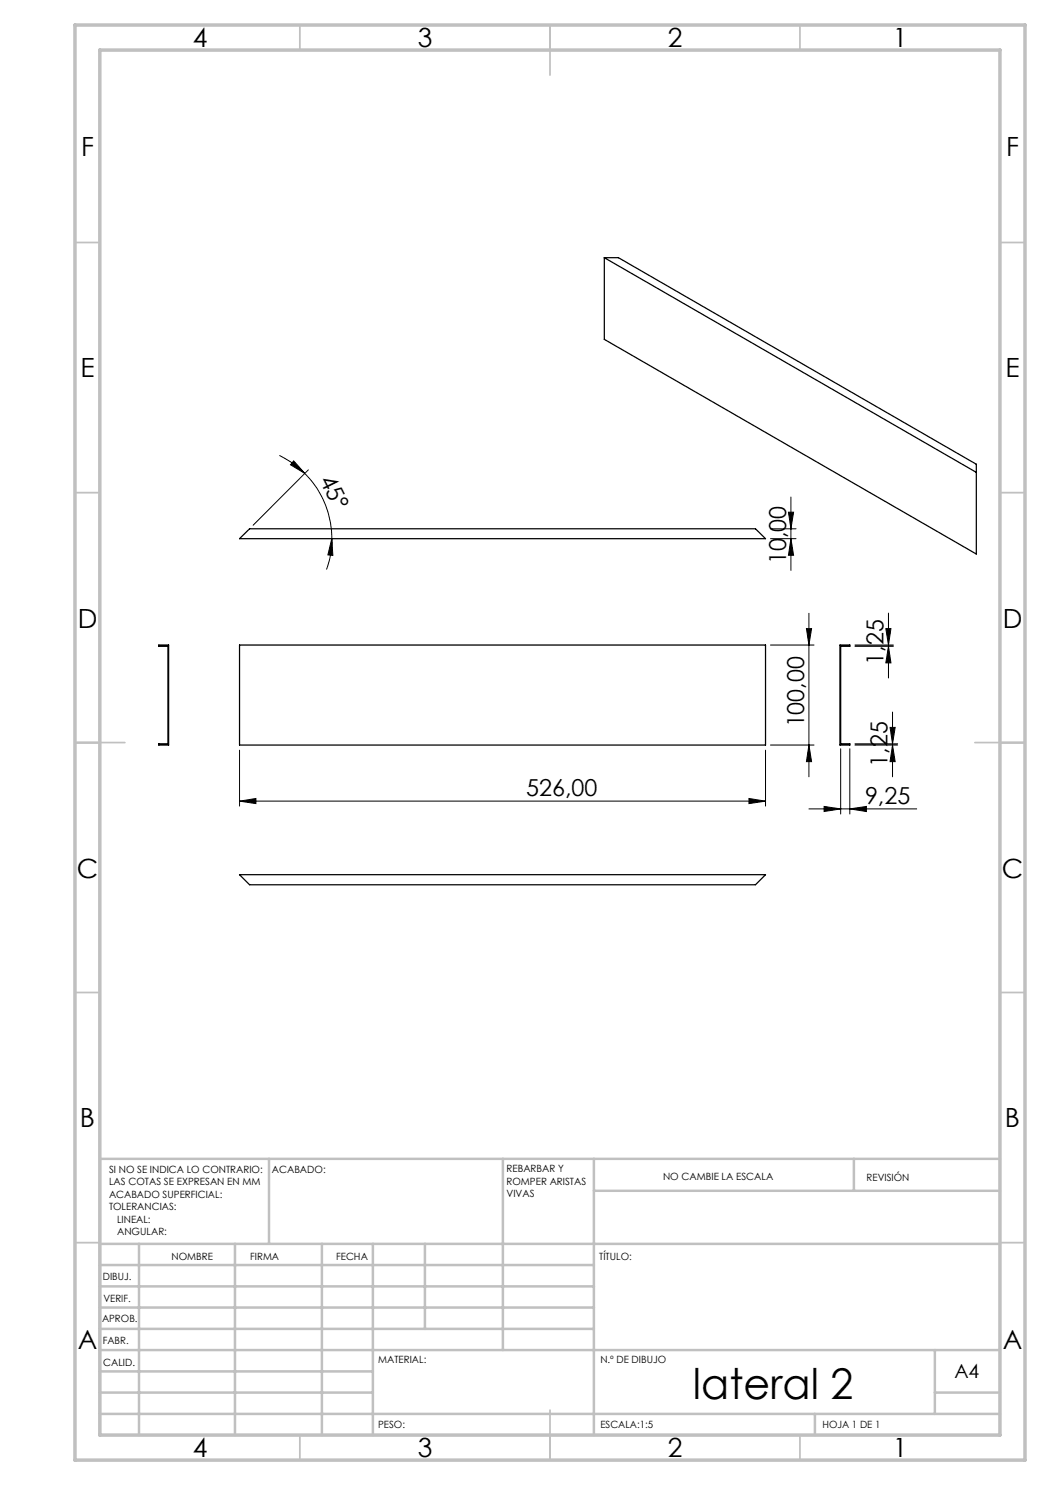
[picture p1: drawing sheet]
<svg xmlns="http://www.w3.org/2000/svg" width="210mm" height="297mm" viewBox="0 0 210 297" stroke-linecap="round" stroke-linejoin="round" font-family="sans-serif">
<g fill="none" stroke="#000" stroke-width=".2">
<path d="M55.9 91.1a19.2 19.2 0 0 1 5.1 3.6M58.7 92.2l2.3 2.5-2.9-1.7zM61 94.7a18.5 18.5 0 0 1 5.4 13M61.7 94l-11.1 11.1M158.2 99.4v14.7M66.4 107.7l.2 3.4-1-.1zM66.4 107.7a17.2 17.2 0 0 1-1.1 6.2M154.1 105.8h5.1M154.1 107.7h5.1M157.7 102.4h1l-.5 3.4zM158.2 107.7l.5 3.4h-1zM154.1 129h8.7"/>
<path d="M161.3 125.7h1l-.5 3.3zM161.8 122.7v32.7M171 129.3h7.7M171 129h7.7M177.2 125.7h1l-.5 3.3zM177.7 129.3l.5 3.3h-1zM177.7 122.6v13M47.9 150v11.2M149.8 159.7l3.3 .5-3.3 .5zM153.1 150v11.2M154.1 149h8.7M161.8 149l.5 3.3h-1z"/>
<path d="M168.1 149.8v13M170 149.8v13M171 149h8.5M171 148.8h8.5M178 145.5h1l-.5 3.3zM178.5 142.4v13M178.5 149l.5 3.3h-1zM47.9 160.2l3.3-.5v1zM47.9 160.2h105.2M161.8 161.8h21.5M164.8 161.3l3.3 .5-3.3 .5zM170 161.8l3.3-.5v1z"/>
</g>
<g fill="none" stroke="#c0c0c0" stroke-width=".35">
<path d="M60 5v5M110 5v10M160 5v5M15 48.5h5M200 48.5h5M15 98.5h5M200 98.5h5M15 148.5h10M195 148.5h10M15 198.5h5M200 198.5h5M15 248.5h5"/>
<path d="M200 248.5h5M60 287v5M110 282v10M160 287v5"/>
</g>
<g fill="none" stroke="#c0c0c0" stroke-width=".5">
<path d="M53.8 231.8v17M100.6 231.8v38.2M118.8 231.8v55.2M118.8 238.2h81.2M170.8 231.8v6.4M200 231.8h-180v55.2M20 248.8h180M20 257.3h98.8M20 253h98.8M27.8 248.8v38.2M47 248.8v38.2M64.4 248.8v38.2"/>
<path d="M74.6 248.8v38.2M85 248.8v17M20 265.8h98.8M20 261.5h98.8M20 278.5h54.6M20 274.3h54.6M20 270h180M187 278.5h13M187 270v12.8M20 282.8h180M163 282.8v4.2"/>
</g>
<path d="M15 5h190v287h-190zM20 10h180v277h-180z" fill="none" stroke="#c0c0c0" stroke-width=".7"/>
<g fill="#000">
<path d="M66.4 107.7l.2 3.4-1-.1zM58.7 92.2l2.3 2.5-2.9-1.7z"/>
<path d="M161.3 125.7h1l-.5 3.3zM161.8 149l.5 3.3h-1zM157.7 102.4h1l-.5 3.4zM158.2 107.7l.5 3.4h-1z"/>
<path d="M177.7 129.3l.5 3.3h-1zM177.2 125.7h1l-.5 3.3zM178.5 149l.5 3.3h-1zM178 145.5h1l-.5 3.3z"/>
<path d="M47.9 160.2l3.3-.5v1zM149.8 159.7l3.3 .5-3.3 .5z"/>
<path d="M170 161.8l3.3-.5v1zM164.8 161.3l3.3 .5-3.3 .5z"/>
</g>
<path d="M120.9 51.5h2.8l71.6 41.3v18l-74.4-42.9zM120.9 51.5l74.4 43M47.9 107.7l2-1.9h101.2l2 1.9zM31.7 129h2v20h-2v-.2h1.9v-19.5h-1.9zM47.9 129h105.2v20h-105.2zM168 129h2v.3h-1.9v19.5h1.9v.2h-2zM47.9 174.9h105.2l-2 2h-101.2z" fill="none" stroke="#000" stroke-width=".25"/>
<text font-size="8.5" x="138.6" y="279.7">lateral 2</text>
<g font-size="5.3">
<text x="38.5" y="9.5">4</text>
<text x="83.5" y="9.5">3</text>
<text x="133.6" y="9.5">2</text>
<text x="178.6" y="9.5">1</text>
<text x="16.2" y="31.3">F</text>
<text x="201.2" y="31.3">F</text>
<text x="16.1" y="75.5">E</text>
<text x="201.1" y="75.5">E</text>
<text x="15.5" y="125.5">D</text>
<text x="200.5" y="125.5">D</text>
<text x="15.4" y="175.5">C</text>
<text x="200.4" y="175.5">C</text>
<text x="16" y="225.5">B</text>
<text x="201" y="225.5">B</text>
<text x="15.5" y="269.8">A</text>
<text x="200.5" y="269.8">A</text>
<text x="38.5" y="291.5">4</text>
<text x="83.5" y="291.5">3</text>
<text x="133.6" y="291.5">2</text>
<text x="178.6" y="291.5">1</text>
</g>
<g font-size="4.7">
<text x="63.8" y="95.9" transform="rotate(64 63.8 95.9)">45°</text>
<text x="157.2" y="112.8" transform="rotate(-90 157.2 112.8)">10,00</text>
<text x="176.7" y="133" transform="rotate(-90 176.7 133)">1,25</text>
<text x="160.8" y="145.5" transform="rotate(-90 160.8 145.5)">100,00</text>
<text x="177.5" y="153.3" transform="rotate(-90 177.5 153.3)">1,25</text>
<text x="105.2" y="159.2">526,00</text>
<text x="173" y="160.8">9,25</text>
</g>
<text font-size="3.9" x="190.9" y="275.5">A4</text>
<g font-size="2">
<text x="21.8" y="234.6">SI NO SE INDICA LO CONTRARIO:</text>
<text x="21.8" y="237.1">LAS COTAS SE EXPRESAN EN MM</text>
<text x="21.8" y="239.6">ACABADO SUPERFICIAL:</text>
<text x="54.4" y="234.6">ACABADO:</text>
<text x="101.3" y="234.5">REBARBAR Y</text>
<text x="101.3" y="237">ROMPER ARISTAS</text>
<text x="101.3" y="239.5">VIVAS</text>
<text x="132.6" y="236">NO CAMBIE LA ESCALA</text>
<text x="173.3" y="236.2">REVISIÓN</text>
<text x="21.8" y="242.1">TOLERANCIAS:</text>
<text x="23.4" y="244.6">LINEAL:</text>
<text x="23.4" y="247.1">ANGULAR:</text>
<text x="34.3" y="252">NOMBRE</text>
<text x="50" y="251.9">FIRMA</text>
<text x="67.2" y="251.9">FECHA</text>
<text x="119.9" y="251.9">TÍTULO:</text>
<text x="20.6" y="256.1">DIBUJ.</text>
<text x="20.7" y="260.3">VERIF.</text>
<text x="20.4" y="264.4">APROB.</text>
<text x="20.5" y="268.8">FABR.</text>
<text x="20.7" y="273.1">CALID.</text>
<text x="75.6" y="272.5">MATERIAL:</text>
<text x="120.1" y="272.5">N.º DE DIBUJO</text>
<text x="75.6" y="285.5">PESO:</text>
<text x="120.1" y="285.6">ESCALA:1:5</text>
<text x="164.5" y="285.6">HOJA 1 DE 1</text>
</g>
</svg>
